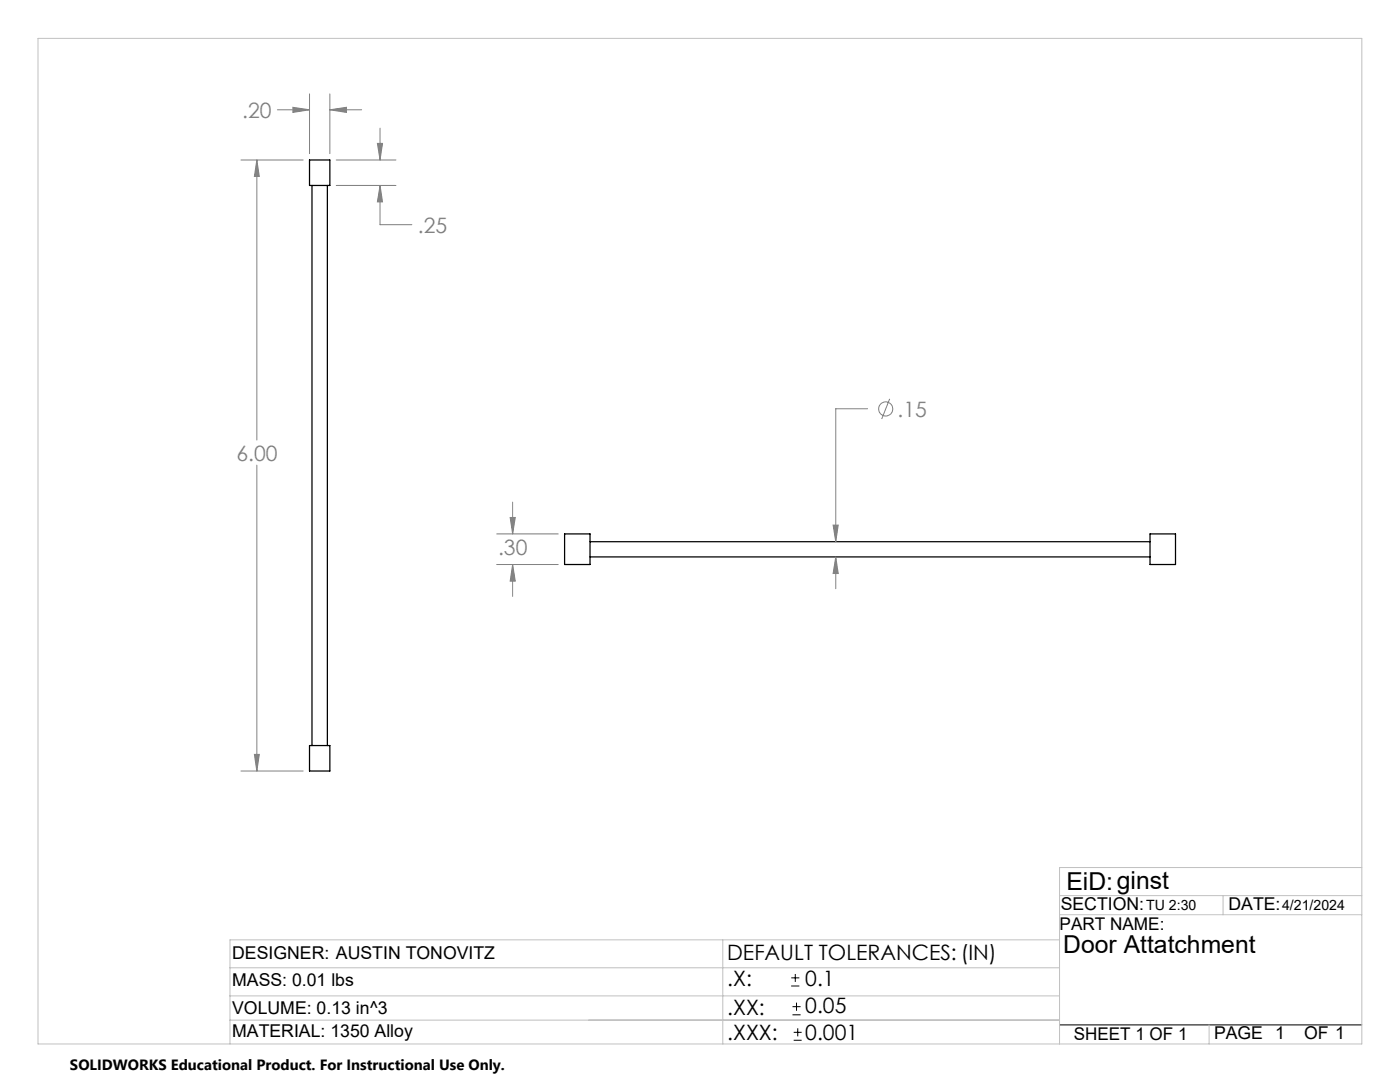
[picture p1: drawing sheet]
<svg xmlns="http://www.w3.org/2000/svg" width="279mm" height="216mm" viewBox="0 0 279 216" stroke-linecap="round" stroke-linejoin="round" font-family="sans-serif">
<path d="M61.8 31.9h4v5.1h-4zM62.3 37v111.8M65.3 37v111.8M112.7 106.5h5.1v6.1h-5.1zM117.8 108.1h111.7M117.8 111.1h111.7M229.5 106.5h5.1v6.1h-5.1zM61.8 148.8h4v5h-4z" fill="none" stroke="#000" stroke-width=".25"/>
<g fill="none" stroke="#808080" stroke-width=".2">
<path d="M61.8 18.7v12M65.8 18.7v12M48.1 31.9h12.4M51.3 31.9l.5 3.3h-1zM51.3 31.9v55.9M55.4 21.9h6.4M58.5 21.4l3.3 .5-3.3 .5zM65.8 21.9l3.3-.5v1zM65.8 21.9h6.4M67.1 31.9h11.9M67.1 37h11.9M75.3 28.6h1l-.5 3.3z"/>
<path d="M75.8 37l.5 3.3h-1zM75.8 37v7.8h6.4M75.8 25.6v6.3M177.6 79.6l-1.6 4M51.3 92.8v61M173.1 81.6h-6.3v26.5M99.1 112.6h12.3M99.1 106.5h12.3M101.8 103.3h1l-.5 3.2zM102.3 100.2v6.3M102.3 112.6v6.4M102.3 112.6l.5 3.4h-1z"/>
<path d="M166.3 104.8h1l-.5 3.3zM166.8 111.1l.5 3.3h-1zM166.8 111.1v6.4M48.1 153.8h12.4M50.8 150.5h1l-.5 3.3z"/>
<circle cx="176.8" cy="81.6" r="1.41"/>
</g>
<path d="M157.9 196.7h1.6M157.9 195.1h1.6M158.7 194.3v1.6M158.2 202.5h1.6M158.2 200.9h1.6M158.4 207.6h1.6M158.4 206h1.6M159 200.1v1.6M159.2 205.2v1.6M211.5 204.5h60.3" fill="none" stroke="#000" stroke-width=".2"/>
<path d="M7.6 7.7h264.2v200.6h-264.2zM211.5 178.7h60.3M244.1 178.7v3.8M271.8 173.1h-60.3v35.2M45.9 193.1h165.6M45.9 198.7h165.6M144.3 187.5v20.8M211.5 182.5h60.3M211.5 187.5h-165.6v20.8M45.9 203.6h165.6M241.3 204.5v3.8" fill="none" stroke="#c0c0c0" stroke-width=".2"/>
<path d="M166.8 111.1l.5 3.3h-1zM166.3 104.8h1l-.5 3.3zM102.3 112.6l.5 3.4h-1zM101.8 103.3h1l-.5 3.2zM58.5 21.4l3.3 .5-3.3 .5zM65.8 21.9l3.3-.5v1zM51.3 31.9l.5 3.3h-1zM50.8 150.5h1l-.5 3.3zM75.8 37l.5 3.3h-1zM75.3 28.6h1l-.5 3.3z" fill="#808080"/>
<g font-size="4.9">
<text x="212.8" y="177.6">EiD:ginst</text>
<text x="212.2" y="190.1">Door Attatchment</text>
</g>
<g font-size="4.2" fill="#808080">
<text x="48.3" y="23.5">.20</text>
<text x="83.4" y="46.4">.25</text>
<text x="179.1" y="83.1">.15</text>
<text x="47.2" y="91.9">6.00</text>
<text x="99.4" y="110.8">.30</text>
</g>
<g font-size="4.2">
<text x="145.1" y="191.5">DEFAULT TOLERANCES: (IN)</text>
<text x="145.1" y="196.7">.X:</text>
<text x="160.7" y="196.7">0.1</text>
<text x="145.1" y="202.5">.XX:</text>
<text x="160.7" y="202.1">0.05</text>
<text x="145.1" y="207.6">.XXX:</text>
<text x="160.7" y="207.6">0.001</text>
</g>
<g font-size="3.5">
<text x="211.5" y="185.6">PART NAME:</text>
<text x="211.7" y="181.7">SECTION:</text>
<text x="245.2" y="181.6">DATE:</text>
<text x="46.3" y="191.4">DESIGNER: AUSTIN TONOVITZ</text>
<text x="46.3" y="196.7">MASS: 0.01 lbs</text>
<text x="46.3" y="202.4">VOLUME: 0.13 in^3</text>
<text x="46.3" y="206.9">MATERIAL: 1350 Alloy</text>
<text x="214.3" y="207.5">SHEET 1 OF 1</text>
<text x="242.3" y="207.4">PAGE 1</text>
<text x="260.3" y="207.3">OF 1</text>
</g>
<text font-size="3" x="14" y="213.5">SOLIDWORKS Educational Product. For Instructional Use Only.</text>
<g font-size="2.8">
<text x="228.7" y="181.6">TU 2:30</text>
<text x="255.9" y="181.6">4/21/2024</text>
</g>
</svg>
